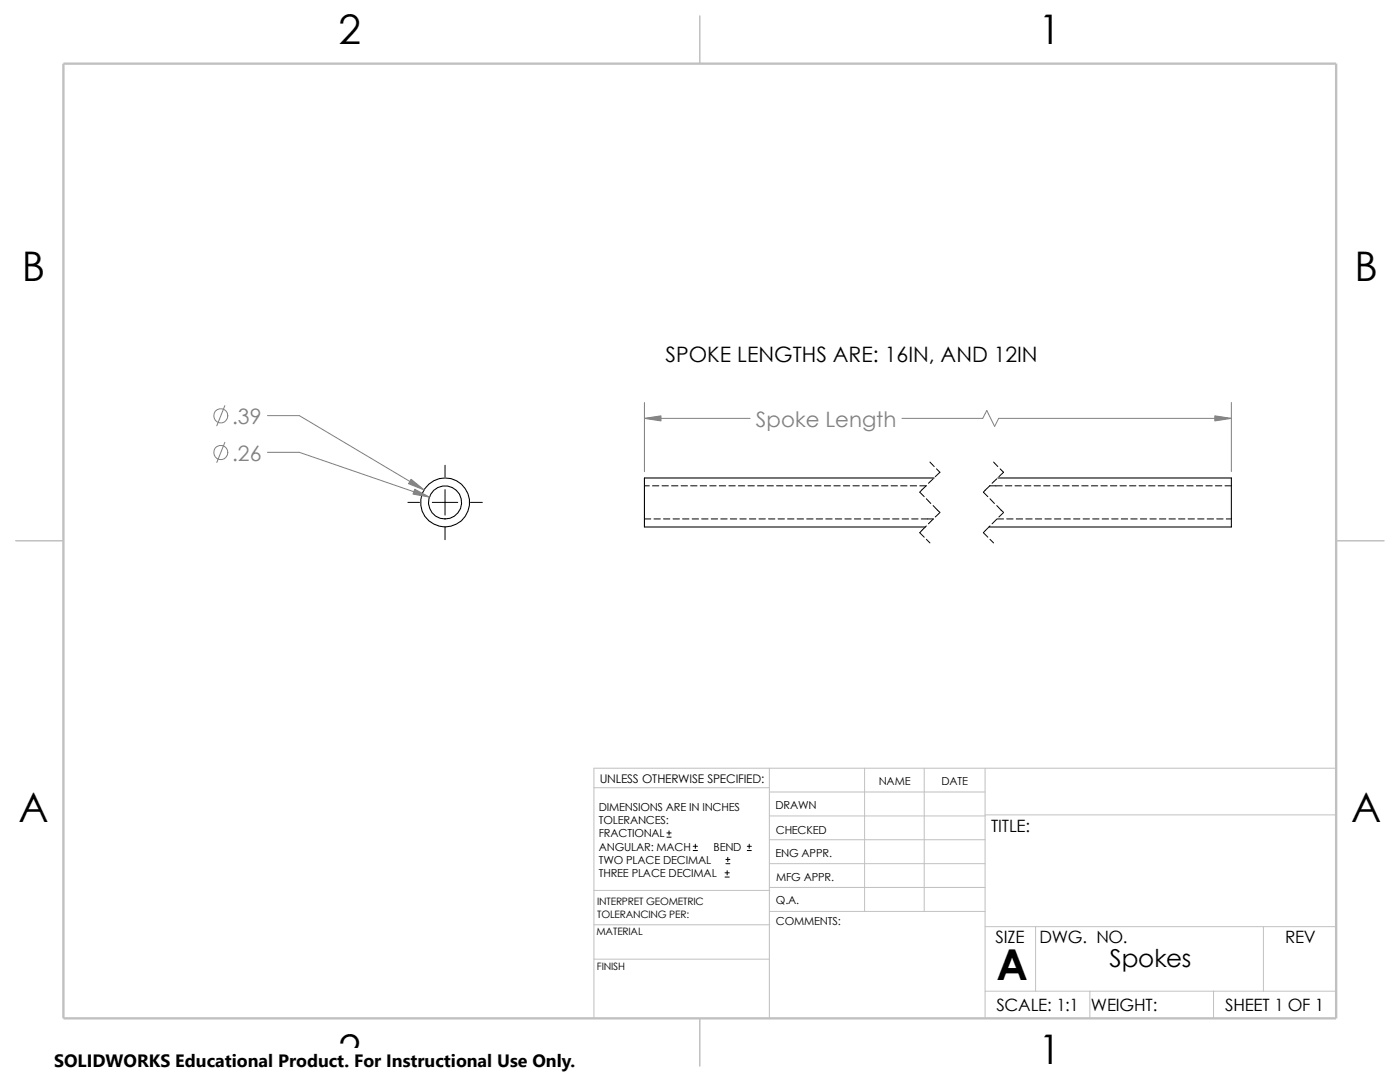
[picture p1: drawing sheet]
<svg xmlns="http://www.w3.org/2000/svg" width="279mm" height="216mm" viewBox="0 0 279 216" stroke-linecap="round" stroke-linejoin="round" font-family="sans-serif">
<g fill="none" stroke="#c0c0c0" stroke-width=".2">
<path d="M118.5 157.2h35M153.5 153.3v49.9M153.5 158h43.1M172.6 153.3v28.6M184.4 153.3v28.6M196.6 153.3v49.9M266.7 153.3h-148.2v49.9M118.5 177.7h35.1M153.5 167.6h43.1M153.5 162.8h43.1M153.5 172.3h43.1M153.5 177.1h43.1"/>
<path d="M196.6 162.6h70.1M118.5 191.4h35M118.5 184.5h35.1M153.6 181.9h43M196.6 197.8h70.1M196.6 184.9h70.1M206.7 184.9v12.9M217.5 197.8v5.4M242.2 197.8v5.4M252.1 184.9v12.9"/>
</g>
<path d="M139.7 3.2v9.5M3.1 107.9h9.6M266.7 107.9h9.5M139.7 203.2v9.5" fill="none" stroke="#c0c0c0" stroke-width=".21"/>
<path d="M12.7 12.7h254v190.5h-254z" fill="none" stroke="#c0c0c0" stroke-width=".47"/>
<g fill="none" stroke="#000" stroke-width=".21">
<path d="M186.4 95.4h-57.8v9.8h56.1M199.1 95.4h46.6v9.8h-48.3"/>
<circle cx="88.8" cy="100.3" r="4.9"/>
<circle cx="88.8" cy="100.2" r="3.3"/>
</g>
<g fill="none" stroke="#000" stroke-width=".2">
<path d="M88.8 92.8v2.4M88.8 97.7v5.1M128.6 96.9h1M130.2 96.9h1.3M132.1 96.9h1.3M134 96.9h1.3M135.9 96.9h1.3M137.8 96.9h1.3M139.7 96.9h1.3M141.6 96.9h1.3M143.6 96.9h1.2M145.5 96.9h1.2"/>
<path d="M147.4 96.9h1.2M149.3 96.9h1.2M151.2 96.9h1.2M153.1 96.9h1.2M155 96.9h1.3M156.9 96.9h1.3M158.8 96.9h1.3M160.7 96.9h1.3M162.6 96.9h1.3M164.5 96.9h1.3M166.4 96.9h1.3M168.3 96.9h1.3"/>
<path d="M170.2 96.9h1.3M172.1 96.9h1.3M174 96.9h1.3M175.9 96.9h1.3M177.8 96.9h1.3M179.7 96.9h1.3M181.7 96.9h1.2M183.6 96.9h1.2M184.9 96.9l-1.3 1.3 .8 .9M184.9 99.5l.9 1M185.6 92.2l.8 .9M186.2 95.5l-.9 .9"/>
<path d="M186.9 93.6l.7 .6-1 .9M197.5 96.9h2.5M197.6 96.9l-1.3 1.3 .8 .9M197.6 99.5l.9 1M198.3 92.2l.8 .9M198.9 95.5l-.9 .9M199.6 93.6l.7 .6-1 .9M200.7 96.9h1.2M202.6 96.9h1.2M204.5 96.9h1.2M206.4 96.9h1.2M208.3 96.9h1.2"/>
<path d="M210.2 96.9h1.3M212.1 96.9h1.3M214 96.9h1.3M215.9 96.9h1.3M217.8 96.9h1.3M219.7 96.9h1.3M221.6 96.9h1.3M223.5 96.9h1.3M225.4 96.9h1.3M227.3 96.9h1.3M229.2 96.9h1.3M231.1 96.9h1.3"/>
<path d="M233 96.9h1.3M234.9 96.9h1.3M236.9 96.9h1.2M238.8 96.9h1.2M240.7 96.9h1.2M242.6 96.9h1.2M244.5 96.9h1.2M81.4 100.2h2.3M86.3 100.2h5.1M88.8 105.3v2.4M93.9 100.2h2.4M128.6 103.5h1.3"/>
<path d="M130.5 103.5h1.3M132.4 103.5h1.3M134.3 103.5h1.3M136.2 103.5h1.3M138.1 103.5h1.3M140 103.5h1.3M141.9 103.5h1.3M143.8 103.5h1.3M145.8 103.5h1.2M147.7 103.5h1.2M149.6 103.5h1.2M151.5 103.5h1.2"/>
<path d="M153.4 103.5h1.2M155.3 103.5h1.2M157.2 103.5h1.3M159.1 103.5h1.3M161 103.5h1.3M162.9 103.5h1.3M164.8 103.5h1.3M166.7 103.5h1.3M168.6 103.5h1.3M170.5 103.5h1.3M172.4 103.5h1.3M174.3 103.5h1.3"/>
<path d="M176.2 103.5h1.3M178.1 103.5h1.3M180 103.5h1.3M181.9 103.5h1.3M183.9 103.5h2.4M184.9 104.9l-1.3 1.4 .8 .9M184.9 107.6l.7 .7M186.2 100.9l1.4 1.3M186.2 103.6l-.9 .9M187.6 102.3l-1 .9M197.6 104.9l-1.3 1.4 .8 .9M197.6 107.6l.7 .7"/>
<path d="M198.9 100.9l1.4 1.3M198.9 103.6l-.9 .9M199 103.5h1.3M200.3 102.3l-1 .9M200.9 103.5h1.3M202.8 103.5h1.3M204.7 103.5h1.3M206.6 103.5h1.3M208.5 103.5h1.3M210.4 103.5h1.3M212.3 103.5h1.3M214.2 103.5h1.3"/>
<path d="M216.2 103.5h1.2M218.1 103.5h1.2M220 103.5h1.2M221.9 103.5h1.2M223.8 103.5h1.2M225.7 103.5h1.2M227.6 103.5h1.3M229.5 103.5h1.3M231.4 103.5h1.3M233.3 103.5h1.3M235.2 103.5h1.3M237.1 103.5h1.3"/>
<path d="M239 103.5h1.3M240.9 103.5h1.3M242.8 103.5h1.3M244.7 103.5h1M133.1 167h.8M133.1 166.2h.8M133.5 165.8v.8M138.3 169.7h.9M138.3 168.9h.9M138.8 168.4v.9M144.7 175h.8M144.7 174.2h.8"/>
<path d="M144.9 172.3h.8M144.9 171.5h.8M145.1 173.7v.9M145.2 171.1v.8M149.1 169.7h.8M149.1 168.9h.8M149.5 168.4v.9"/>
</g>
<g fill="none" stroke="#808080" stroke-width=".2">
<path d="M44.9 80.9l-1.6 4.1M44.9 88.3l-1.6 4M53.4 82.9h6.3l24.9 14.8M53.4 90.3h6.3l26 8.9M128.6 80.3v13.8M128.6 83.5h21.1M180 83.5h16.1l.8-1.6 1.6 3.2 .8-1.6h46.4M245.7 80.3v13.8"/>
<circle cx="44.1" cy="83" r="1.41"/>
<circle cx="44.1" cy="90.3" r="1.41"/>
</g>
<g fill="#808080" stroke="#808080" stroke-width=".2">
<path d="M242.4 83l3.3 .5-3.3 .5z"/>
<path d="M128.6 83.5l3.3-.5v1z"/>
<path d="M82 95.6l2.6 2.1-3.1-1.2z"/>
<path d="M82.8 97.6l2.9 1.6-3.3-.6z"/>
</g>
<path d="M10.8 209.2h104.1v6.7h-104.1z" fill="#fff"/>
<text font-size="8.5" x="198.8" y="195.5">A</text>
<g font-size="8.1">
<text x="67.6" y="8.8">2</text>
<text x="207.3" y="8.8">1</text>
<text x="4.4" y="56.1">B</text>
<text x="270.3" y="56.1">B</text>
<text x="3.7" y="164.1">A</text>
<text x="269.6" y="164.1">A</text>
<text x="67.6" y="212.3">2</text>
<text x="207.3" y="212.3">1</text>
</g>
<text font-size="4.9" x="221.4" y="193">Spokes</text>
<text font-size="4.2" x="132.8" y="72.3">SPOKE LENGTHS ARE: 16IN, AND 12IN</text>
<g font-size="4.2" fill="#808080">
<text x="46.3" y="84.6">.39</text>
<text x="150.9" y="85.2">Spoke Length</text>
<text x="46.3" y="91.9">.26</text>
</g>
<text font-size="3.6" x="10.8" y="213">SOLIDWORKS Educational Product. For Instructional Use Only.</text>
<g font-size="3.4">
<text x="197.8" y="166">TITLE:</text>
<text x="198.7" y="188.1">SIZE</text>
<text x="207.5" y="188.1">DWG. NO.</text>
<text x="256.5" y="188.2">REV</text>
<text x="198.8" y="201.7">SCALE: 1:1</text>
<text x="217.7" y="201.8">WEIGHT:</text>
<text x="244.5" y="201.7">SHEET 1 OF 1</text>
</g>
<text font-size="2.4" x="119.7" y="156.2">UNLESS OTHERWISE SPECIFIED:</text>
<g font-size="2.2">
<text x="119.5" y="161.8">DIMENSIONS ARE IN INCHES</text>
<text x="154.8" y="161.5">DRAWN</text>
<text x="175.4" y="156.7">NAME</text>
<text x="187.9" y="156.7">DATE</text>
<text x="119.5" y="164.4">TOLERANCES:</text>
<text x="119.5" y="167.1">FRACTIONAL</text>
<text x="154.8" y="166.3">CHECKED</text>
<text x="119.5" y="169.8">ANGULAR: MACH</text>
<text x="119.5" y="172.4">TWO PLACE DECIMAL</text>
<text x="142.4" y="169.8">BEND</text>
<text x="154.8" y="171">ENG APPR.</text>
<text x="119.5" y="175">THREE PLACE DECIMAL</text>
<text x="154.9" y="175.7">MFG APPR.</text>
<text x="154.9" y="184.7">COMMENTS:</text>
<text x="154.9" y="180.5">Q.A.</text>
</g>
<g font-size="2">
<text x="119.2" y="180.6">INTERPRET GEOMETRIC</text>
<text x="119.2" y="183.1">TOLERANCING PER:</text>
<text x="119" y="186.6">MATERIAL</text>
<text x="119.1" y="193.5">FINISH</text>
</g>
</svg>
